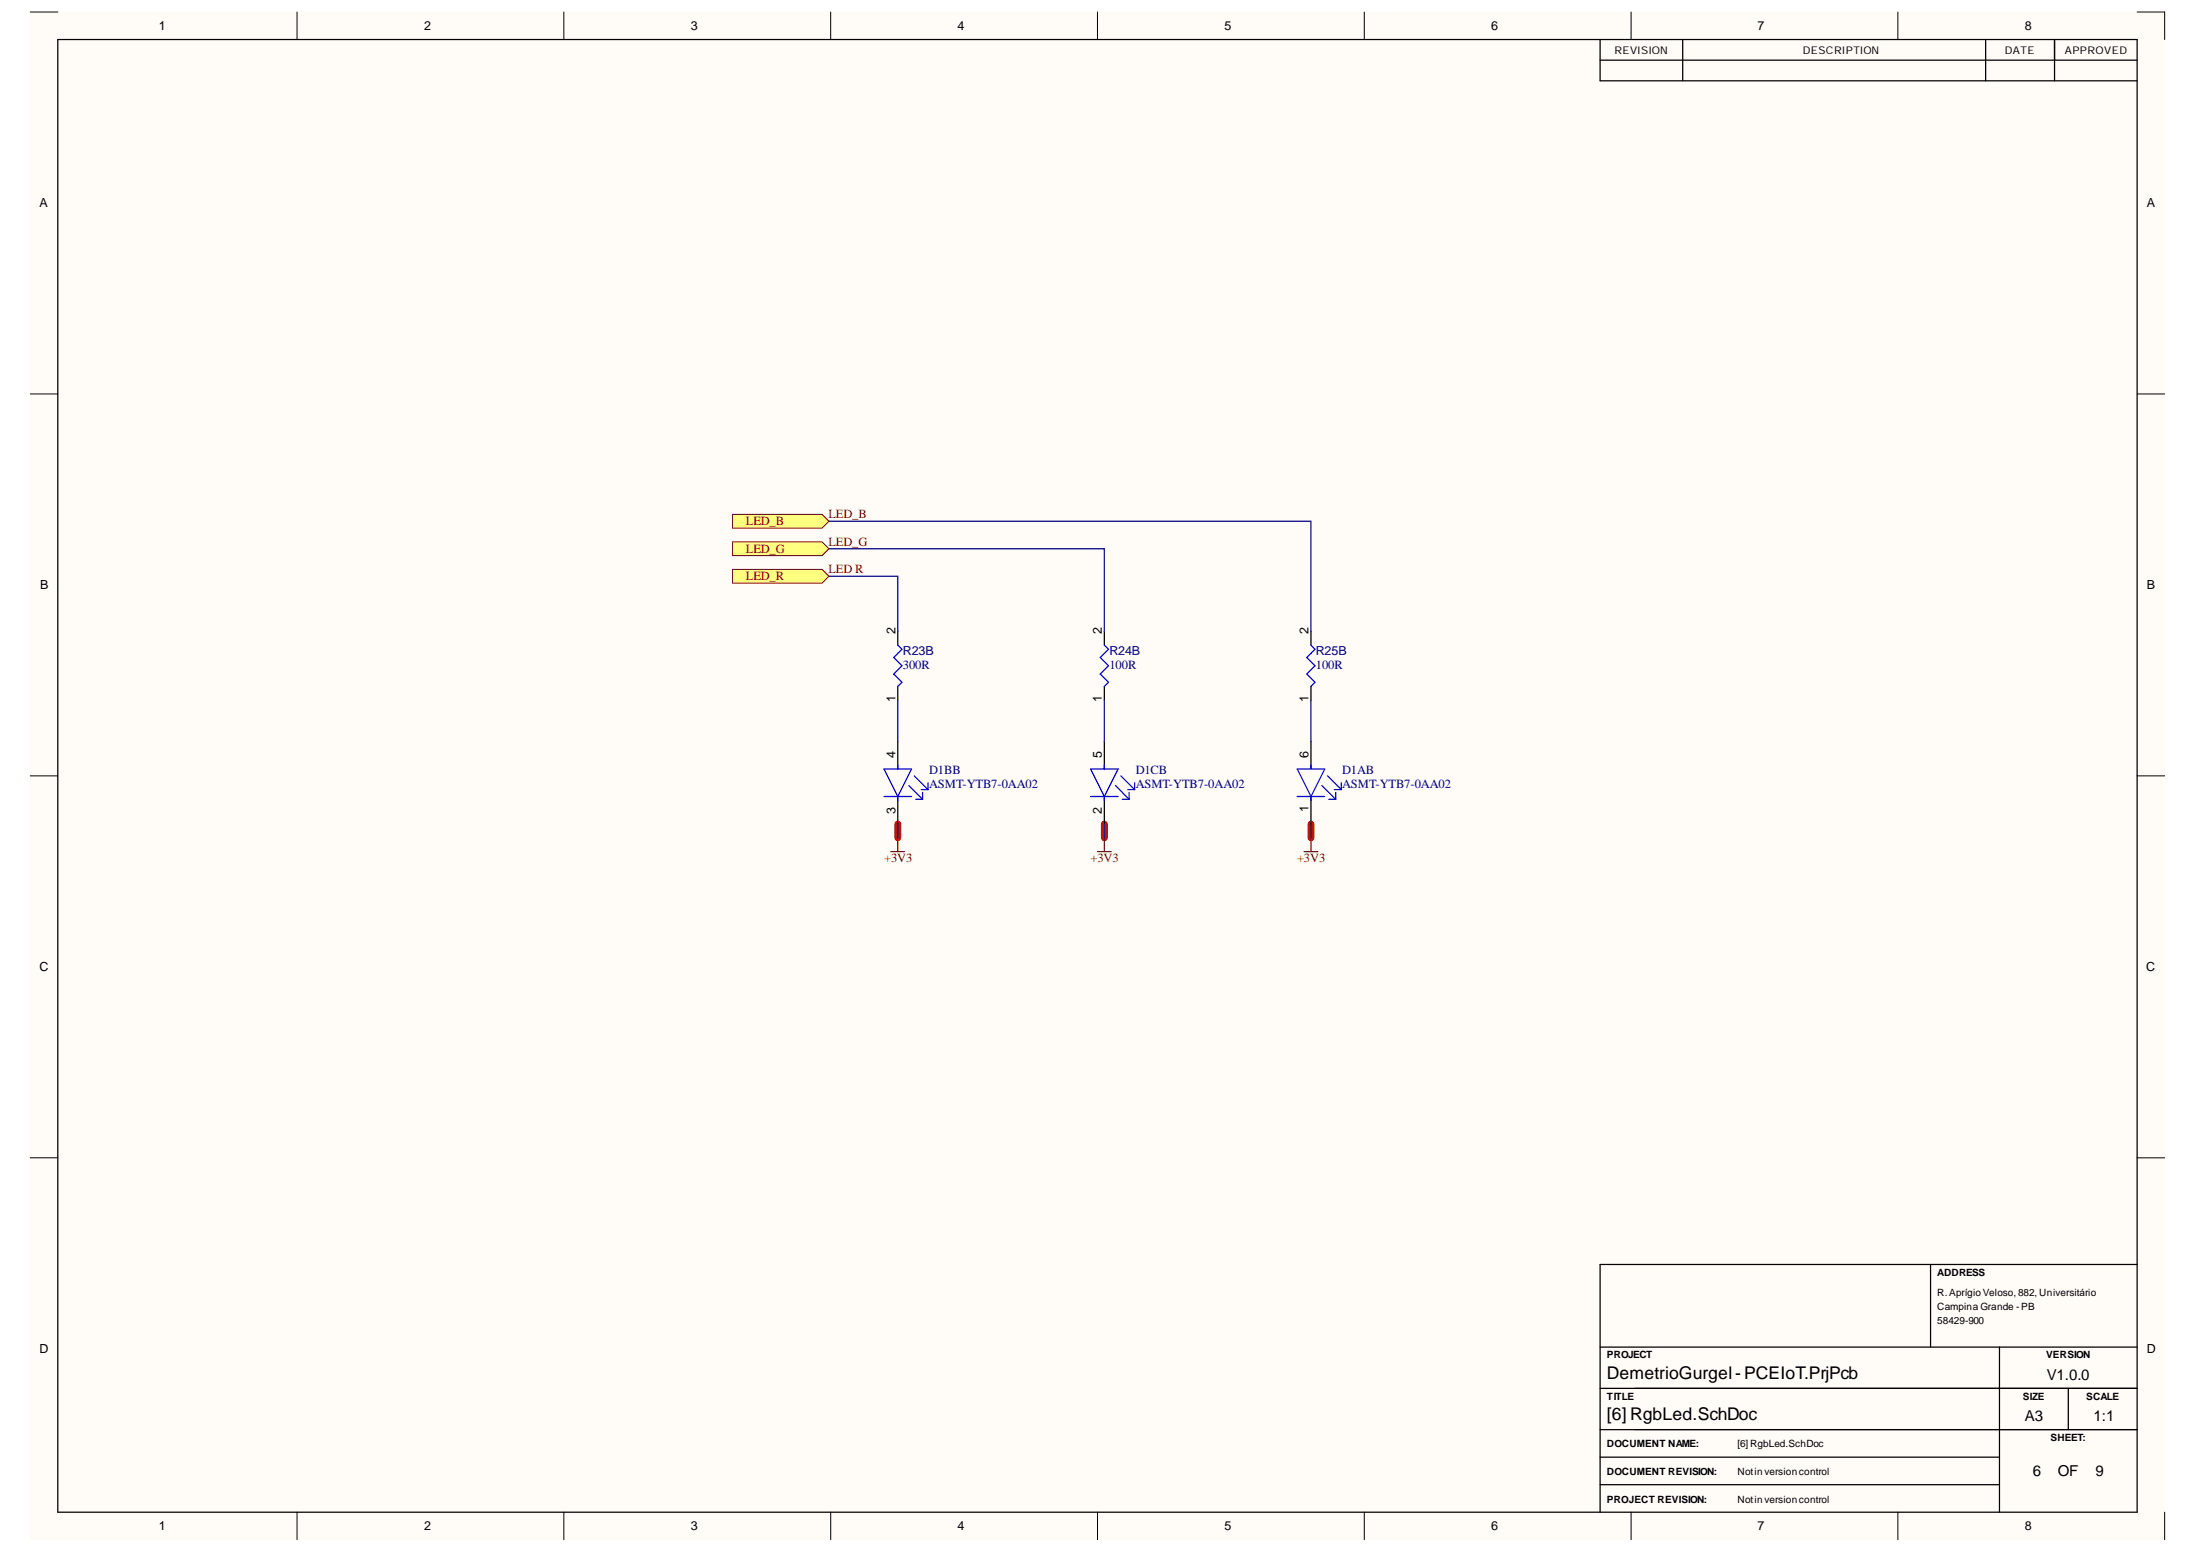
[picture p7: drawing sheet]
<svg xmlns="http://www.w3.org/2000/svg" width="297mm" height="210mm" viewBox="0 0 297 210" stroke-linecap="round" stroke-linejoin="round" font-family="sans-serif">
<g fill="#fffcf8">
<path d="M4.1 1.6h288.6v206.5h-288.6z" fill-rule="evenodd"/>
<path d="M7.8 5.3h281.1v199.1h-281.1z" fill-rule="evenodd"/>
</g>
<g fill="none" stroke="#000" stroke-width=".14">
<path d="M4.1 1.6h3.7M40.2 1.6v3.7M76.2 1.6v3.7M112.3 1.6v3.7M148.4 1.6v3.7M184.5 1.6v3.7M220.5 1.6v3.7M256.6 1.6v3.7M277.8 8.1v2.8M288.9 1.6h3.8v3.7M4.1 53.2h3.7M288.9 53.3h3.8"/>
<path d="M4.1 104.9h3.7M288.9 104.9h3.8M4.1 156.5h3.7M288.9 156.5h3.8M221 193.2h67.9M40.2 204.4v3.7M76.2 204.4v3.7M112.3 204.4v3.7M148.4 204.4v3.7M184.5 204.4v3.7M220.5 204.4v3.7M256.6 204.4v3.7"/>
<path d="M292.7 204.4v3.7"/>
</g>
<path d="M121.4 111.4v1.8M149.3 111.4v1.8M177.2 111.4v1.8" fill="none" stroke="#f00" stroke-width=".93"/>
<g fill="none" stroke="#000" stroke-width=".17">
<path d="M7.8 5.3h281.1v199.1h-281.1zM216.3 5.3v5.6h72.6M216.3 8.1h72.6M227.5 5.3v5.6M268.5 5.3v5.6M277.8 5.3v5.6M121.4 100.2v3.7M121.4 107.7v3.7M149.3 100.2v3.7M149.3 107.7v3.7M177.2 100.2v3.7M177.2 107.7v3.7"/>
<path d="M261 170.9v11.2M288.9 170.9h-72.6v33.5M216.3 182.1h72.6M216.3 187.7h72.6M216.3 193.2h72.6M216.3 197h54M270.3 182.1v22.3M279.6 187.7v5.5M216.3 200.7h54"/>
</g>
<g fill="none" stroke="#00f" stroke-width=".17">
<path d="M119.5 103.9h3.7l-1.8 3.8zM119.5 107.7h3.7M121.4 103.4v.5M121.4 107.7v.5M122.9 106.2l1.8 1.8M123.6 104.9l1.9 1.8M123.8 108h.9M124.5 106.7h1M124.7 107.1v.9M125.5 105.8v.9M147.4 103.9h3.8l-1.9 3.8zM147.4 107.7h3.8"/>
<path d="M149.3 103.4v.5M149.3 107.7v.5M150.8 106.2l1.9 1.8M151.5 104.9l1.9 1.8M151.7 108h1M152.5 106.7h.9M152.7 107.1v.9M153.4 105.8v.9M175.4 103.9h3.7l-1.9 3.8zM175.4 107.7h3.7M177.2 103.4v.5M177.2 107.7v.5"/>
<path d="M178.7 106.2l1.9 1.8M179.5 104.9l1.8 1.8M179.7 108h.9M180.4 106.7h.9M180.6 107.1v.9M181.3 105.8v.9"/>
</g>
<path d="M99 69.5h12.1l1 1-1 .9h-12.1z" fill-rule="evenodd" fill="#ffff80"/>
<path d="M99 69.5h12.1l1 1-1 .9h-12.1z" fill="none" stroke="#800000" stroke-width=".14"/>
<path d="M99 73.2h12.1l1 1-1 .9h-12.1z" fill-rule="evenodd" fill="#ffff80"/>
<path d="M99 73.2h12.1l1 1-1 .9h-12.1z" fill="none" stroke="#800000" stroke-width=".14"/>
<path d="M99 77h12.1l1 .9-1 .9h-12.1z" fill-rule="evenodd" fill="#ffff80"/>
<path d="M99 77h12.1l1 .9-1 .9h-12.1z" fill="none" stroke="#800000" stroke-width=".14"/>
<path d="M121.4 85.3v1.9M121.4 92.8v1.8M149.3 85.3v1.9M149.3 92.8v1.8M177.2 85.3v1.9M177.2 92.8v1.8" fill="none" stroke="#000" stroke-width=".17"/>
<path d="M121.4 87.2l.5 .6-1.1 1.1 1.1 1.1-1.1 1.1 1.1 1.1-.5 .6M149.3 87.2l.6 .6-1.2 1.1 1.2 1.1-1.2 1.1 1.2 1.1-.6 .6M177.2 87.2l.6 .6-1.1 1.1 1.1 1.1-1.1 1.1 1.1 1.1-.6 .6" fill="none" stroke="#00f" stroke-width=".17"/>
<path d="M120.5 115.1h1.8M121.4 113.2v1.9M148.4 115.1h1.8M149.3 113.2v1.9M176.3 115.1h1.9M177.2 113.2v1.9" fill="none" stroke="#800000" stroke-width=".17"/>
<path d="M112.1 77.9h9.3v7.4M112.1 74.2h37.2v11.1M112.1 70.5h65.1v14.8M121.4 94.6v5.6M149.3 94.6v5.6M177.2 94.6v5.6M121.4 111.4v1.8M149.3 111.4v1.8M177.2 111.4v1.8" fill="none" stroke="#000080" stroke-width=".17"/>
<g font-size="2.4">
<text x="217.2" y="192">[6] RgbLed.SchDoc</text>
<text x="217.2" y="186.4">DemetrioGurgel -PCEIoT.PrjPcb</text>
</g>
<g font-size="2">
<text x="276.7" y="186.5">V1.0.0</text>
<text x="273.8" y="192">A3</text>
<text x="283.1" y="192">1:1</text>
<text x="274.9" y="199.5">6</text>
<text x="278.2" y="199.5">OF</text>
<text x="283.3" y="199.5">9</text>
</g>
<g font-size="1.7">
<text x="21.5" y="4.1">1</text>
<text x="57.4" y="4.1">2</text>
<text x="93.4" y="4.1">3</text>
<text x="129.4" y="4.1">4</text>
<text x="165.6" y="4.1">5</text>
<text x="201.6" y="4.1">6</text>
<text x="237.6" y="4.1">7</text>
<text x="273.8" y="4.1">8</text>
<text x="5.3" y="28">A</text>
<text x="290.3" y="28">A</text>
<text x="5.4" y="79.6">B</text>
<text x="290.3" y="79.6">B</text>
<text x="121.1" y="85.7" transform="rotate(-90 121.1 85.7)">2</text>
<text x="149" y="85.7" transform="rotate(-90 149 85.7)">2</text>
<text x="176.9" y="85.7" transform="rotate(-90 176.9 85.7)">2</text>
<text x="121.1" y="94.8" transform="rotate(-90 121.1 94.8)">1</text>
<text x="149" y="94.8" transform="rotate(-90 149 94.8)">1</text>
<text x="176.9" y="94.8" transform="rotate(-90 176.9 94.8)">1</text>
<text x="121.1" y="102.4" transform="rotate(-90 121.1 102.4)">4</text>
<text x="149" y="102.4" transform="rotate(-90 149 102.4)">5</text>
<text x="176.9" y="102.4" transform="rotate(-90 176.9 102.4)">6</text>
<text x="121.1" y="110" transform="rotate(-90 121.1 110)">3</text>
<text x="149" y="110" transform="rotate(-90 149 110)">2</text>
<text x="176.9" y="109.8" transform="rotate(-90 176.9 109.8)">1</text>
<text x="5.3" y="131.3">C</text>
<text x="290.2" y="131.3">C</text>
<text x="5.3" y="182.8">D</text>
<text x="290.3" y="182.8">D</text>
<text x="21.5" y="206.8">1</text>
<text x="57.4" y="206.8">2</text>
<text x="93.4" y="206.8">3</text>
<text x="129.4" y="206.8">4</text>
<text x="165.6" y="206.8">5</text>
<text x="201.6" y="206.8">6</text>
<text x="237.6" y="206.8">7</text>
<text x="273.8" y="206.8">8</text>
</g>
<g font-size="1.7" fill="#800000">
<text x="100.8" y="71">LED_B</text>
<text x="112" y="70.1">LED_B</text>
<text x="100.8" y="74.7">LED_G</text>
<text x="112" y="77.5">LED R</text>
<text x="112" y="73.8">LED_G</text>
<text x="100.8" y="78.4">LED_R</text>
<text x="119.5" y="116.6">+3V3</text>
<text x="147.5" y="116.6">+3V3</text>
<text x="175.4" y="116.6">+3V3</text>
</g>
<g font-size="1.7" fill="#000080">
<text x="122.1" y="88.5">R23B</text>
<text x="150" y="88.5">R24B</text>
<text x="177.9" y="88.5">R25B</text>
<text x="122.1" y="90.4">300R</text>
<text x="150" y="90.4">100R</text>
<text x="177.9" y="90.4">100R</text>
<text x="125.6" y="104.6">D1BB</text>
<text x="125.6" y="106.5">ASMT-YTB7-0AA02</text>
<text x="153.5" y="104.6">D1CB</text>
<text x="153.5" y="106.5">ASMT-YTB7-0AA02</text>
<text x="181.5" y="104.6">D1AB</text>
<text x="181.5" y="106.5">ASMT-YTB7-0AA02</text>
</g>
<g font-size="1.4">
<text x="218.3" y="7.4">REVISION</text>
<text x="243.7" y="7.4">DESCRIPTION</text>
<text x="271.1" y="7.4">DATE</text>
<text x="279.2" y="7.4">APPROVED</text>
<text x="261.9" y="172.4">ADDRESS</text>
<text x="261.9" y="178.9">58429-900</text>
<text x="261.9" y="175.2">R.Aprígio Veloso, 882, Universitário</text>
<text x="261.9" y="177.1">Campina Grande -PB</text>
<text x="217.2" y="183.6">PROJECT</text>
<text x="276.6" y="183.6">VERSION</text>
<text x="217.2" y="189.2">TITLE</text>
<text x="273.5" y="189.2">SIZE</text>
<text x="282" y="189.2">SCALE</text>
<text x="217.2" y="195.5">DOCUMENT NAME:</text>
<text x="234.9" y="195.5">[6] RgbLed.SchDoc</text>
<text x="277.2" y="194.8">SHEET:</text>
<text x="217.2" y="203.1">PROJECT REVISION:</text>
<text x="217.2" y="199.4">DOCUMENT REVISION:</text>
<text x="234.9" y="203.1">Notin versioncontrol</text>
<text x="234.9" y="199.4">Notin versioncontrol</text>
</g>
</svg>
